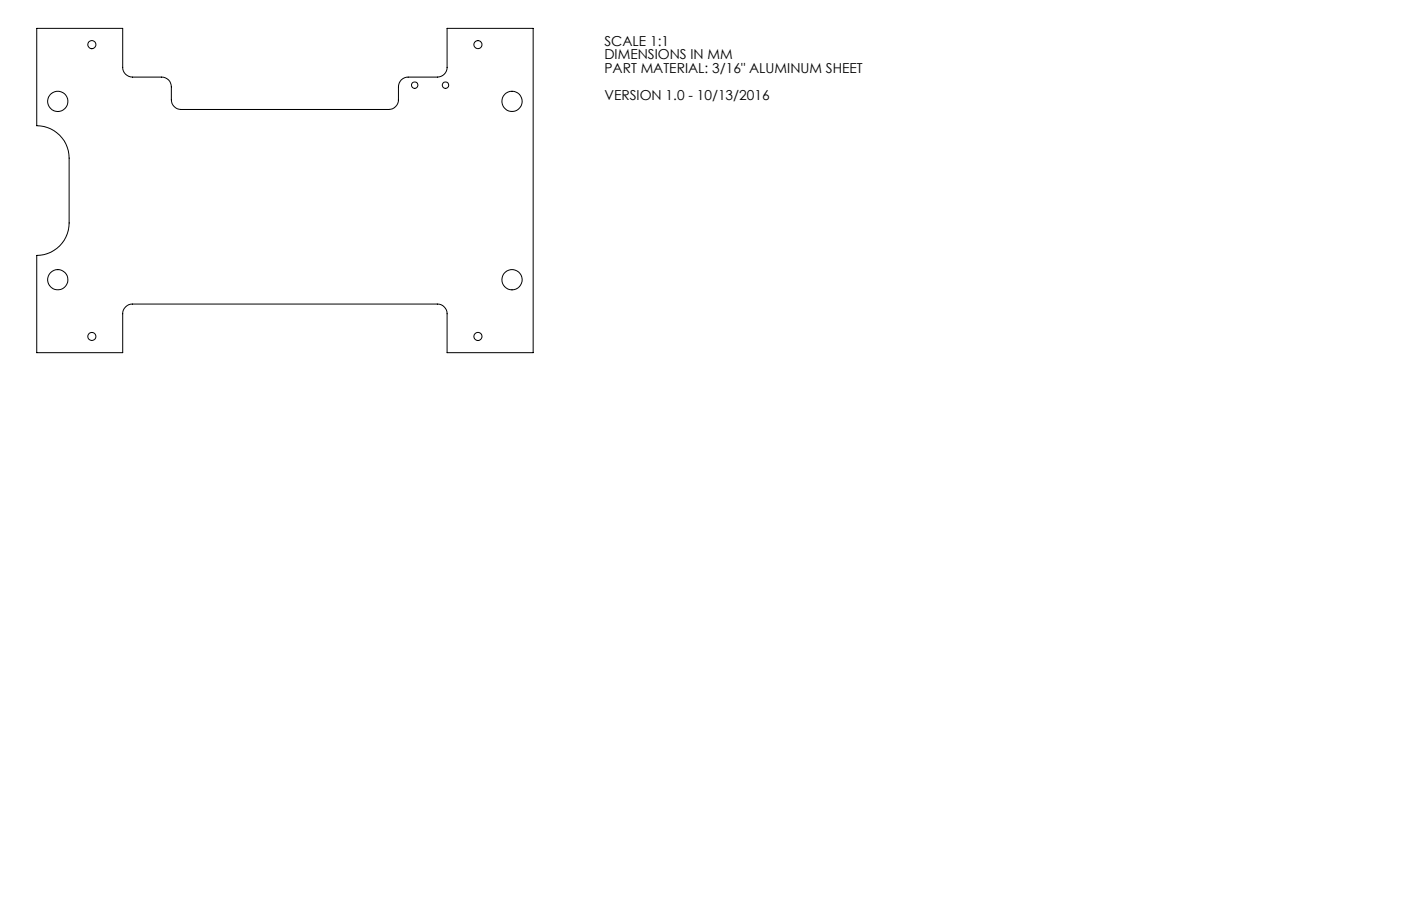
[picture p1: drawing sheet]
<svg xmlns="http://www.w3.org/2000/svg" width="432mm" height="279mm" viewBox="0 0 432 279" stroke-linecap="round" stroke-linejoin="round" font-family="sans-serif">
<g fill="none" stroke="#000" stroke-width=".31">
<path d="M11.3 8.7h26.5v12.1a3 3 0 0 0 3 3h9a2.95 2.95 0 0 1 3 3v4a3 3 0 0 0 3 3h64a3 3 0 0 0 3-3v-4a2.95 2.95 0 0 1 3-3h9a3 3 0 0 0 3-3v-12.1h26.5v100.1h-26.5v-12a3 3 0 0 0-3-3h-94a3 3 0 0 0-3 3v12h-26.5v-30a10 10 0 0 0 10-10v-20a10 10 0 0 0-10-10z"/>
<circle cx="28.3" cy="13.8" r="1.26"/>
<circle cx="147.3" cy="13.8" r="1.25"/>
<circle cx="17.8" cy="31.3" r="3.1"/>
<circle cx="127.8" cy="26.3" r="1.01"/>
<circle cx="137.3" cy="26.3" r="1"/>
<circle cx="157.8" cy="31.3" r="3.1"/>
<circle cx="17.8" cy="86.3" r="3.1"/>
<circle cx="157.8" cy="86.3" r="3.1"/>
<circle cx="28.3" cy="103.8" r="1.25"/>
<circle cx="147.3" cy="103.8" r="1.25"/>
</g>
<g font-size="4.2">
<text x="186.3" y="14.1">SCALE 1:1</text>
<text x="186.3" y="18.3">DIMENSIONS IN MM</text>
<text x="186.3" y="22.4">PART MATERIAL: 3/16&quot; ALUMINUM SHEET</text>
<text x="186.3" y="30.8">VERSION 1.0 - 10/13/2016</text>
</g>
</svg>
